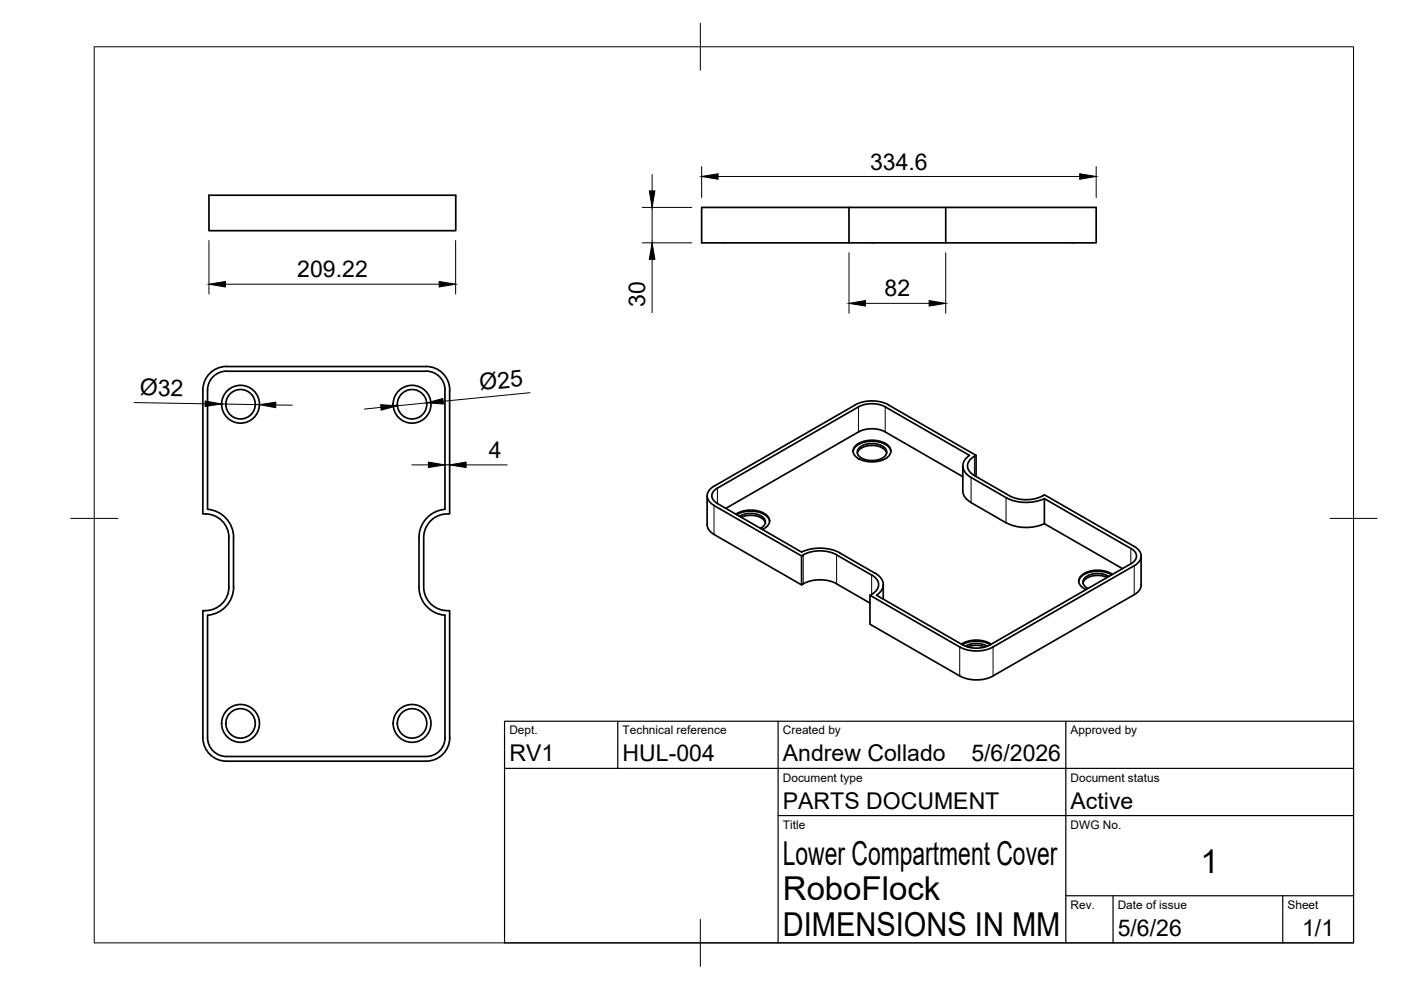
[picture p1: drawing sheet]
<svg xmlns="http://www.w3.org/2000/svg" width="297mm" height="210mm" viewBox="0 0 297 210" stroke-linecap="round" stroke-linejoin="round" font-family="sans-serif">
<!-- layer: Visible -->
<g fill="none" stroke="#000" stroke-width=".36">
<path d="M44.3 41.4h52.3v7.5h-52.3zM180 44v7.5h20.5M200.5 44v7.5h31.9v-7.5h-83.6v7.5h31.2M90.3 78.7h-42.3a4 4 0 0 0-4 4v25.3M90.3 77.7h-42.3a5 5 0 0 0-5 5v26.3a5 5 0 0 1 5.5 5M90.3 78.7a4 4 0 0 1 4 4v25.3a6 6 0 0 0-5.5 6v10.5a6 6 0 0 0 5.5 5.9v26M90.3 77.7a5 5 0 0 1 5 5v26.3a5 5 0 0 0-5.5 5v10.5a5 5 0 0 0 5.5 5v26.9M180.9 95.7a3.2 3.2 0 0 1 3.1-2.1 4.9 4.9 0 0 1 4.7 1.6l.2 .5M181.5 94.4a5.9 5.9 0 0 1 6.8 0 1.64 1.64 0 0 1-.6 2.9 6.1 6.1 0 0 1-6.2-.5 1.52 1.52 0 0 1 0-2.4zM181.8 96a3.3 3.3 0 0 1 3.7-1.5 2.63 2.63 0 0 1 2.5 1.5M182 86.3l-29.9 17.2M182 86.3a6.3 6.3 0 0 1 5.7 0"/>
<path d="M182.2 95a4.5 4.5 0 0 1 5.4 0 1.29 1.29 0 0 1-.5 2.1 4.6 4.6 0 0 1-4.9-.4 1.19 1.19 0 0 1 0-1.7zM187.7 86.3l17.9 10.3a2.43 2.43 0 0 0-.4 4.1l8.1 4.8M204.1 98.8v5.3a3 3 0 0 0 1.8 2.4M206.6 96.8l.3-.2-18.5-10.8a7.7 7.7 0 0 0-7.1 .1l-29.9 17.2a2.16 2.16 0 0 0-1.5 2 2.16 2.16 0 0 0 1.5 2.1l18.5 10.7 .4-.2M206.6 96.7a2.16 2.16 0 0 0-1.5 2.1 2.16 2.16 0 0 0 1.5 2l7.4 4.3a7.8 7.8 0 0 0 7.4-.2l19.1 11a2.15 2.15 0 0 1 1.5 2 2.15 2.15 0 0 1-1.5 2l-29.9 17.3a7.8 7.8 0 0 1-7.1 0l-19.1-11 .4-.2M206.9 96.6v4.4M44 108a6 6 0 0 1 5.5 6v10.5a6 6 0 0 1-5.5 5.9M48.5 114v10.5M149.9 105.1v6.2a2.42 2.42 0 0 0 1.5 2l18.5 10.7M152.1 103.5a1.71 1.71 0 0 0-1.2 1.6 1.71 1.71 0 0 0 1.2 1.6M152.1 106.8l17.9 10.3M156 109a5.8 5.8 0 0 1 6.8 .5 1.59 1.59 0 0 1-.6 2.4l-.5 .3"/>
<path d="M156.2 109.1a5.9 5.9 0 0 1 6.6 .6l.4 .9M156.8 109.5a4.5 4.5 0 0 1 5.2 .4 1.35 1.35 0 0 1-.8 2.1M157.2 109.7a4.3 4.3 0 0 1 4.9 .8l.2 .4M169.9 117.9v6.1l.4-.2M170 117a9.5 9.5 0 0 1 8.1 .2l7.4 4.3M170.3 117.6a7.8 7.8 0 0 1 7.1 0M177.4 117.7l7.4 4.2a2.16 2.16 0 0 1 1.5 2.1 2.16 2.16 0 0 1-1.5 2M204.1 101.1l-16.4-9.5a6.3 6.3 0 0 0-5.7 0l-28.1 16.2M205.9 106.6l7.4 4.2M213.3 105.5a9.4 9.4 0 0 0 8.1 .2M213.3 110.8a9.4 9.4 0 0 0 8.1 .2M239.8 119.5l-29.9 17.3a6.3 6.3 0 0 1-5.7 0l-18.4-10.6"/>
<path d="M239.8 116.3l-18.4-10.6v5.3l16.6 9.6M239.8 116.3a1.71 1.71 0 0 1 1.2 1.6 1.71 1.71 0 0 1-1.2 1.6M241.9 117.9v6.2M44 130.4v26M48.5 124.5a5 5 0 0 1-5.5 5v26.9M170.3 123.8a7.8 7.8 0 0 1 7.1 0M177.4 123.8l7 4.1M185.5 121.5a2.51 2.51 0 0 1 1 4.1l-.6 .6M187.3 124v3M203.9 136.6a6.1 6.1 0 0 1 6.3 0M204 136.7a6.2 6.2 0 0 1 6 0M204.7 137a4.8 4.8 0 0 1 4.6 0"/>
<path d="M205.2 137.2l1.8-.4 1.8 .4M234.7 122.4a4.3 4.3 0 0 0-4.9 .8l-.2 .4M235.1 122.2a4.5 4.5 0 0 0-5.2 .5 1.36 1.36 0 0 0 .8 2.1M235.7 121.9a5.9 5.9 0 0 0-6.6 .5l-.4 .9M235.9 121.8a5.8 5.8 0 0 0-6.9 .5 1.6 1.6 0 0 0 .7 2.4l.5 .3M242 124a2.4 2.4 0 0 1-1.5 2.1l-29.9 17.2a7.8 7.8 0 0 1-7.1 0l-19.1-11v-6.1M43 156.4a5 5 0 0 0 5 5h42.3M44 156.4a4 4 0 0 0 4 4h42.3M94.4 156.4a4 4 0 0 1-4.1 4M95.4 156.4a5 5 0 0 1-5.1 5"/>
<circle cx="51" cy="85.7" r="3.1"/>
<circle cx="51" cy="85.7" r="4"/>
<circle cx="87.4" cy="85.7" r="3.1"/>
<circle cx="87.4" cy="85.7" r="4"/>
<circle cx="51" cy="153.4" r="3.1"/>
<circle cx="51" cy="153.4" r="4"/>
<circle cx="87.4" cy="153.4" r="3.1"/>
<circle cx="87.4" cy="153.4" r="4"/>
</g>
<!-- layer: Visible Narrow -->
<g fill="none" stroke="#000" stroke-width=".21">
<path d="M182 86.3v5.3M187.7 86.3v5.3M206.6 96.8v4M151.4 107.2v6.1M152.1 103.5v3.3M170.3 117.7v6.1M177.4 117.7v6.1M205.9 101.2v5.4M213.3 105.5v5.3M239.8 116.3v3.2M240.5 119.9v6.2M184.8 121.9v4.1"/>
<path d="M203.5 137.2v6.1M210.5 137.2v6.1"/>
</g>
<!-- layer: BORDER -->
<path d="M20 9.9h267v190h-267zM148.5 4.9v10M15 109.9h10M282 109.9h10M148.5 194.9v10" fill="none" stroke="#000" stroke-width=".21"/>
<!-- layer: TITLEBLOCK -->
<path d="M107 152.9h180v47h-180zM131 152.9v10M165 152.9v47M226 152.9v47M107 162.9h180M165 172.9h122M226 189.9h61M236 189.9v10M272 189.9v10" fill="none" stroke="#000" stroke-width=".25"/>
<!-- layer: FD_Dimensions -->
<g fill="none" stroke="#000" stroke-width=".21">
<path d="M138.3 37v3.5M148.8 35.3v6.6M152.3 37.4h76.6M232.4 35.3v6.6M44.3 51v11.3M96.6 51v11.3M136.2 44h10.5M136.2 51.5h10.5M138.3 44v7.5M138.3 55v11.3M180 53.6v12.8M200.5 53.6v12.8"/>
<path d="M47.8 60.3h45.3M183.5 64.3h13.5M28.4 85.4l15.1 .2M47 85.7l8 .1M58.5 85.9h3.5M80.8 86.4l-3.5 .3M87.3 98.6h3.5M90.5 85.4l-6.3 .6M94.3 98.6h1M98.8 98.6h8.7M112.4 83.3l-18.5 1.8"/>
</g>
<g fill="#000" stroke="#000" stroke-width=".21">
<path d="M148.8 37.4l3.5-.6v1.2zM228.9 36.8l3.5 .6-3.5 .6zM44.3 60.3l3.5-.6v1.1zM93.1 59.7l3.5 .6-3.5 .5zM137.7 40.5h1.2l-.6 3.5zM138.3 51.5l.6 3.5h-1.2zM180 64.3l3.5-.6v1.2zM197 63.7l3.5 .6-3.5 .6zM43.5 85l3.5 .7-3.5 .5zM55 85.8l3.5-.5v1.1zM80.7 85.8l3.5 .2-3.4 1zM90.8 98l3.5 .6-3.5 .5z"/>
<path d="M90.5 85.4l3.4-.9 .1 1.2zM95.3 98.6l3.5-.6v1.1z"/>
</g>
<g font-size="7">
<text x="166" y="183.4">Lower Compartment Cover</text>
<text x="254.5" y="185.2">1</text>
<text x="166" y="190.9">RoboFlock</text>
<text x="166" y="198.4">DIMENSIONS IN MM</text>
</g>
<g font-size="4.9">
<text x="184.5" y="36">334.6</text>
<text x="63" y="58.8">209.22</text>
<text x="136.8" y="65.1" transform="rotate(-90 136.8 65.1)">30</text>
<text x="187.6" y="62.9">82</text>
<text x="29.6" y="83.8" transform="rotate(1 29.6 83.8)">Ø32</text>
<text x="101.8" y="82.8" transform="rotate(-6 101.8 82.8)">Ø25</text>
<text x="103.7" y="97.2">4</text>
<text x="108" y="161.4">RV1</text>
<text x="132" y="161.4">HUL-004</text>
<text x="166" y="161.4">Andrew Collado</text>
<text x="206" y="161.4">5/6/2026</text>
<text x="166" y="171.4">PARTS DOCUMENT</text>
<text x="227" y="171.4">Active</text>
<text x="237" y="198.4">5/6/26</text>
<text x="276.1" y="198.6">1/1</text>
</g>
<g font-size="2.5">
<text x="108" y="155.7">Dept.</text>
<text x="132" y="155.7">Technical reference</text>
<text x="166" y="155.7">Created by</text>
<text x="227" y="155.7">Approved by</text>
<text x="166" y="165.7">Document type</text>
<text x="227" y="165.7">Document status</text>
<text x="166" y="175.7">Title</text>
<text x="227" y="175.7">DWG No.</text>
<text x="227" y="192.7">Rev.</text>
<text x="237" y="192.7">Date of issue</text>
<text x="273" y="192.7">Sheet</text>
</g>
</svg>
